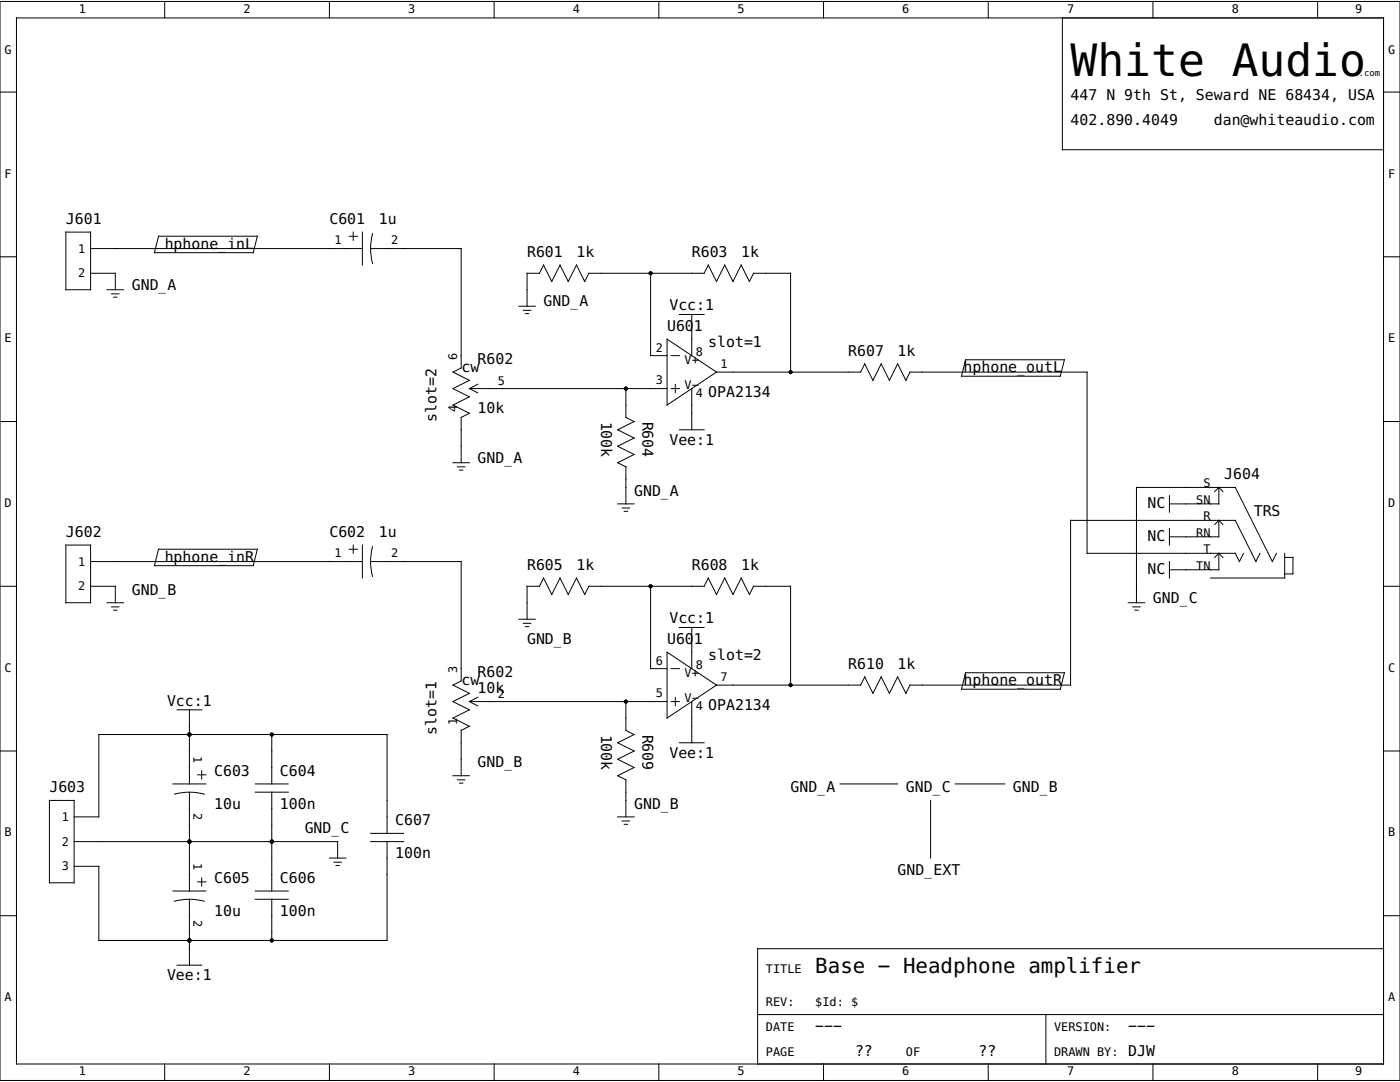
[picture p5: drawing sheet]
<svg xmlns="http://www.w3.org/2000/svg" width="279mm" height="216mm" viewBox="0 0 279 216" stroke-linecap="round" stroke-linejoin="round" font-family="sans-serif">
<g fill="none" stroke="#000" stroke-width=".2">
<path d="M0 .3h279.4v215.3h-279.4zM0 18.4h3.3M3.3 3.6h272.8v208.7h-272.8zM32.9 .3v3.3M65.7 .3v3.3M98.6 .3v3.3M131.5 .3v3.3M164.4 .3v3.3M197.2 .3v3.3M212 3.6v26.3h64.1M230.1 .3v3.3M263 .3v3.3"/>
<path d="M276.1 18.4h3.3M0 51.2h3.3M13.1 46.3h5v11.5h-5zM18.1 54.5h4.9v3.3M18.1 49.6h54.2M21.4 57.8h3.3M22.3 58.6h1.4M22.7 59.3h.6M31.6 47.1h19.8l-.9 3.3h-19.7zM69.7 47.1h1.6M70.5 46.3v1.7M72.3 46.3v6.6"/>
<path d="M74 49.6h18v23.8l-1.6 .9 3.3 1.6-3.3 1.6 3.3 1.7-3.3 1.6 3.3 1.7-1.7 .8v9M74.4 46.6a11.5 11.5 0 0 0 0 6M129.8 54.5v16.5h3.3M276.1 51.2h3.3M93.7 77.5h39.4M93.7 77.5l1.6 .9M95.4 76.7l-1.7 .8M103.5 61.1h3.3M104.4 61.9h1.5M104.9 62.6h.6M105.2 61.1v-6.6h2.5l.8-1.6 1.6 3.3 1.7-3.3 1.6 3.3 1.6-3.3 1.7 3.3 .8-1.7h23l.9-1.6 1.6 3.3 1.6-3.3 1.7 3.3 1.6-3.3 1.7 3.3 .8-1.7h7.4v19.8M124.9 77.5v5.8l1.7 .8-3.3 1.7 3.3 1.6-3.3 1.6 3.3 1.7-3.3 1.6 1.6 .9v7.3"/>
<path d="M133.1 67.7l9.9 6.6-9.9 6.5zM133.9 77.5h1.7M133.9 71h1.7M134.8 76.7v1.7M135.6 62.7h4.9M138.1 62.7v8.3M138.1 77.5v8.3M143 74.3h28.7l.9-1.7 1.6 3.3 1.7-3.3 1.6 3.3 1.6-3.3 1.7 3.3 .8-1.6h35.3v36.1h29.6l.9 1.7 .8-1.7M192.7 71.8h19.7l-.8 3.3h-19.7zM0 84.1h3.3M90.4 92.3h3.3M91.3 93.2h1.5"/>
<path d="M91.7 93.8h.7M135.6 85.8h4.9M233.4 98.9v3.3M243.2 97.3v3.2h-9.8M243.2 97.3l.9 .8M243.2 97.3l-.8 .8M276.1 84.1h3.3M0 117h3.3M13.1 108.8h5v11.5h-5zM18.1 117h4.9v3.3M18.1 112.1h54.2M31.6 109.6h19.8l-.9 3.3h-19.7z"/>
<path d="M69.7 109.6h1.6M70.5 108.8v1.6M72.3 108.8v6.5M74 112.1h18v23.8l-1.6 .8 3.3 1.6-3.3 1.7 3.3 1.6-3.3 1.7 3.3 1.6M74.4 109.1a11.5 11.5 0 0 0 0 5.9M123.3 100.5h3.3M124.2 101.4h1.4M124.6 102h.6M129.8 117v16.4h3.3M233.4 105.5v3.3M233.4 112.1v3.2M243.2 103.8v3.3h-9.8"/>
<path d="M243.2 110.4v3.3h-9.8M243.2 103.8l.9 .9M243.2 103.8l-.8 .9M243.2 110.4l.9 .8M243.2 110.4l-.8 .8M251.5 110.4l-.9 1.7-4.1-8.3h-32.8v32.9h-32.1l-.8 1.6-1.7-3.2-1.6 3.2-1.6-3.2-1.7 3.2-1.6-3.2-.9 1.6h-28.7M254.7 110.4l-.8 1.7-7.4-14.8h-19.7v23M256.4 110.4v4.9h-14.8M256.4 111.2h1.6v3.3h-1.6M276.1 117h3.3M21.4 120.3h3.3M22.3 121.1h1.4"/>
<path d="M22.7 121.7h.6M93.7 140h39.4M93.7 140l1.6 .8M95.4 139.1l-1.7 .9M103.5 123.6h3.3M104.4 124.4h1.5M104.9 125h.6M105.2 123.6v-6.6h2.5l.8-1.7 1.6 3.3 1.7-3.3 1.6 3.3 1.6-3.3 1.7 3.3 .8-1.6h23l.9-1.7 1.6 3.3 1.6-3.3 1.7 3.3 1.6-3.3 1.7 3.3 .8-1.6h7.4v19.7M124.9 140v5.7l1.7 .9-3.3 1.6 3.3 1.7-3.3 1.6 3.3 1.6-3.3 1.7 1.6 .8v7.4M133.1 130.1l9.9 6.6-9.9 6.6zM133.9 140h1.7M133.9 133.4h1.7"/>
<path d="M134.8 139.2v1.6M135.6 125.2h4.9M138.1 125.2v8.2M138.1 140v8.2M192.7 134.2h19.7l-.8 3.3h-19.7zM225.2 120.3h3.3M226.1 121.1h1.4M226.5 121.7h.6M0 149.9h3.3M9.9 159.7h4.9v16.5h-4.9zM34.5 156.4h6.6M34.8 158.5a11.5 11.5 0 0 1 6 0"/>
<path d="M35.3 141.6h5M37.8 141.6v14.8M37.8 158.1v19.7M39.4 154.6h1.7M40.3 153.8v1.6M50.9 156.4h6.6M50.9 158.1h6.6M54.2 146.6v9.8M54.2 158.1v19.7M90.4 154.8h3.3M91.3 155.6h1.5M91.7 156.3h.7"/>
<path d="M93.7 144.9l-1.7 .8v9.1M135.6 148.2h4.9M167.6 156.4h11.5M185.7 159.7v11.5M190.6 156.4h9.9M276.1 149.9h3.3M14.8 167.9h52.6v3.3M14.8 163h4.9v-16.4h57.5v19.7M34.5 177.8h6.6M34.8 179.8a11.5 11.5 0 0 1 6 0M37.8 179.4v13.2M39.4 176h1.7"/>
<path d="M40.3 175.2v1.6M50.9 177.8h6.6M50.9 179.4h6.6M54.2 179.4v8.3M65.7 171.2h3.3M66.6 172h1.5M67.1 172.7h.6M74 167.9h6.5M74 166.3h6.5M77.2 167.9v19.8h-57.5v-14.8h-4.9M123.3 163h3.3M124.2 163.8h1.4"/>
<path d="M124.6 164.5h.6M0 182.7h3.3M35.3 192.6h5M276.1 189.3h-124.9v23M276.1 182.7h3.3M32.9 212.3v3.3M65.7 212.3v3.3M98.6 212.3v3.3M131.5 212.3v3.3M151.2 202.4h124.9M164.4 212.3v3.3M197.2 212.3v3.3"/>
<path d="M208.7 202.4v9.9M230.1 212.3v3.3M263 212.3v3.3"/>
</g>
<g fill="#000">
<circle cx="129.8" cy="54.5" r=".41"/>
<circle cx="124.9" cy="77.5" r=".41"/>
<circle cx="157.8" cy="74.3" r=".41"/>
<circle cx="129.8" cy="117" r=".41"/>
<circle cx="124.9" cy="140" r=".41"/>
<circle cx="157.8" cy="136.7" r=".41"/>
<circle cx="37.8" cy="146.6" r=".41"/>
<circle cx="54.2" cy="146.6" r=".41"/>
<circle cx="37.8" cy="167.9" r=".41"/>
<circle cx="54.2" cy="167.9" r=".41"/>
<circle cx="37.8" cy="187.7" r=".41"/>
<circle cx="54.2" cy="187.7" r=".41"/>
</g>
<text font-size="8.9" x="213.7" y="15.1">White Audio</text>
<text font-size="4.2" x="162.7" y="194.2">Base − Headphone amplifier</text>
<g font-size="3">
<text x="213.7" y="20">447 N 9th St, Seward NE 68434, USA</text>
<text x="213.7" y="24.9">402.890.4049</text>
<text x="242.2" y="24.9">dan@whiteaudio.com</text>
<text x="13.1" y="44.7">J601</text>
<text x="65.7" y="44.7">C601</text>
<text x="75.6" y="44.7">1u</text>
<text x="32.9" y="49.6">hphone_inL</text>
<text x="105.2" y="51.2">R601</text>
<text x="115" y="51.2">1k</text>
<text x="138.1" y="51.2">R603</text>
<text x="147.9" y="51.2">1k</text>
<text x="26.3" y="57.8">GND_A</text>
<text x="108.5" y="61.1">GND_A</text>
<text x="133.6" y="61.9">Vcc:1</text>
<text x="133.1" y="66">U601</text>
<text x="141.3" y="69.3">slot=1</text>
<text x="169.3" y="71">R607</text>
<text x="179.1" y="71">1k</text>
<text x="92.1" y="74.3">cw</text>
<text x="95.3" y="72.6">R602</text>
<text x="192.3" y="74.3">hphone_outL</text>
<text x="95.3" y="82.5">10k</text>
<text x="141.3" y="79.2">OPA2134</text>
<text x="87.1" y="84.1" transform="rotate(-90 87.1 84.1)">slot=2</text>
<text x="120" y="84.1" transform="rotate(90 120 84.1)">100k</text>
<text x="128.2" y="84.1" transform="rotate(90 128.2 84.1)">R604</text>
<text x="133.6" y="88.7">Vee:1</text>
<text x="95.3" y="92.3">GND_A</text>
<text x="244.3" y="95.6">J604</text>
<text x="126.6" y="98.9">GND_A</text>
<text x="229" y="101.3">NC</text>
<text x="13.1" y="107.1">J602</text>
<text x="65.7" y="107.1">C602</text>
<text x="75.6" y="107.1">1u</text>
<text x="229" y="107.9">NC</text>
<text x="250.2" y="103">TRS</text>
<text x="32.9" y="112.1">hphone_inR</text>
<text x="105.2" y="113.7">R605</text>
<text x="115" y="113.7">1k</text>
<text x="138.1" y="113.7">R608</text>
<text x="147.9" y="113.7">1k</text>
<text x="26.3" y="118.6">GND_B</text>
<text x="229" y="114.5">NC</text>
<text x="133.6" y="124.4">Vcc:1</text>
<text x="230.1" y="120.3">GND_C</text>
<text x="105.2" y="128.5">GND_B</text>
<text x="133.1" y="128.5">U601</text>
<text x="141.3" y="131.8">slot=2</text>
<text x="92.1" y="136.7">cw</text>
<text x="95.3" y="135.1">R602</text>
<text x="169.3" y="133.4">R610</text>
<text x="179.1" y="133.4">1k</text>
<text x="192.3" y="136.7">hphone_outR</text>
<text x="33.3" y="140.8">Vcc:1</text>
<text x="95.3" y="138.3">10k</text>
<text x="141.3" y="141.6">OPA2134</text>
<text x="87.1" y="146.6" transform="rotate(-90 87.1 146.6)">slot=1</text>
<text x="120" y="146.6" transform="rotate(90 120 146.6)">100k</text>
<text x="128.2" y="146.6" transform="rotate(90 128.2 146.6)">R609</text>
<text x="42.7" y="154.8">C603</text>
<text x="55.9" y="154.8">C604</text>
<text x="95.3" y="153.1">GND_B</text>
<text x="133.6" y="151.2">Vee:1</text>
<text x="9.9" y="158.1">J603</text>
<text x="42.7" y="161.4">10u</text>
<text x="55.9" y="161.4">100n</text>
<text x="126.6" y="161.4">GND_B</text>
<text x="157.8" y="158.1">GND_A</text>
<text x="180.8" y="158.1">GND_C</text>
<text x="202.2" y="158.1">GND_B</text>
<text x="60.8" y="166.3">GND_C</text>
<text x="78.9" y="164.6">C607</text>
<text x="78.9" y="171.2">100n</text>
<text x="42.7" y="176.2">C605</text>
<text x="55.9" y="176.2">C606</text>
<text x="179.1" y="174.5">GND_EXT</text>
<text x="42.7" y="182.7">10u</text>
<text x="55.9" y="182.7">100n</text>
<text x="33.3" y="195.6">Vee:1</text>
<text x="162.7" y="205.7">−−−</text>
<text x="225.2" y="205.7">−−−</text>
<text x="170.6" y="210.7">??</text>
<text x="195.3" y="210.7">??</text>
<text x="225.2" y="210.7">DJW</text>
</g>
<g font-size="2.4">
<text x="15.7" y="2.6">1</text>
<text x="48.6" y="2.6">2</text>
<text x="81.5" y="2.6">3</text>
<text x="114.3" y="2.6">4</text>
<text x="147.2" y="2.6">5</text>
<text x="180.1" y="2.6">6</text>
<text x="212.9" y="2.6">7</text>
<text x="245.8" y="2.6">8</text>
<text x="270.5" y="2.6">9</text>
<text x=".9" y="10.8">G</text>
<text x="277" y="10.8">G</text>
<text x=".9" y="35.4">F</text>
<text x="277" y="35.4">F</text>
<text x="15.6" y="50.4">1</text>
<text x="66.8" y="48.8">1</text>
<text x="78.1" y="48.8">2</text>
<text x="15.6" y="55.4">2</text>
<text x=".9" y="68.3">E</text>
<text x="91.2" y="71.9" transform="rotate(-90 91.2 71.9)">6</text>
<text x="130.9" y="70.1">2</text>
<text x="138.9" y="71">8</text>
<text x="277" y="68.3">E</text>
<text x="99.4" y="76.8">5</text>
<text x="130.9" y="76.7">3</text>
<text x="136.6" y="72.7">V+</text>
<text x="136.6" y="77.5">V−</text>
<text x="143.8" y="73.4">1</text>
<text x="91.2" y="82.3" transform="rotate(-90 91.2 82.3)">4</text>
<text x="138.9" y="79.2">4</text>
<text x=".9" y="101.2">D</text>
<text x="238.7" y="100.5">SN</text>
<text x="240.2" y="97.3">S</text>
<text x="277" y="101.2">D</text>
<text x="238.7" y="107.1">RN</text>
<text x="240.2" y="103.8">R</text>
<text x="15.6" y="112.9">1</text>
<text x="66.8" y="111.2">1</text>
<text x="78.1" y="111.2">2</text>
<text x="238.7" y="113.7">TN</text>
<text x="240.2" y="110.4">T</text>
<text x="15.6" y="117.8">2</text>
<text x=".9" y="134">C</text>
<text x="91.2" y="134.3" transform="rotate(-90 91.2 134.3)">3</text>
<text x="130.9" y="132.6">6</text>
<text x="136.6" y="135.1">V+</text>
<text x="138.9" y="133.4">8</text>
<text x="143.8" y="135.9">7</text>
<text x="277" y="134">C</text>
<text x="99.4" y="139.3">2</text>
<text x="130.9" y="139.2">5</text>
<text x="136.6" y="140">V−</text>
<text x="138.9" y="141.6">4</text>
<text x="91.2" y="144.7" transform="rotate(-90 91.2 144.7)">1</text>
<text x="38.6" y="150.9" transform="rotate(90 38.6 150.9)">1</text>
<text x=".9" y="166.9">B</text>
<text x="12.3" y="163.8">1</text>
<text x="38.6" y="162.2" transform="rotate(90 38.6 162.2)">2</text>
<text x="277" y="166.9">B</text>
<text x="12.3" y="173.7">3</text>
<text x="12.3" y="168.8">2</text>
<text x="38.6" y="172.3" transform="rotate(90 38.6 172.3)">1</text>
<text x="38.6" y="183.5" transform="rotate(90 38.6 183.5)">2</text>
<text x="152.8" y="194.2">TITLE</text>
<text x=".9" y="199.8">A</text>
<text x="152.8" y="200.8">REV:</text>
<text x="162.7" y="200.8">$Id: $</text>
<text x="277" y="199.8">A</text>
<text x="152.8" y="205.7">DATE</text>
<text x="210.4" y="205.7">VERSION:</text>
<text x="15.7" y="214.6">1</text>
<text x="48.6" y="214.6">2</text>
<text x="81.5" y="214.6">3</text>
<text x="114.3" y="214.6">4</text>
<text x="147.2" y="214.6">5</text>
<text x="152.8" y="210.7">PAGE</text>
<text x="180.1" y="214.6">6</text>
<text x="180.8" y="210.7">OF</text>
<text x="210.4" y="210.7">DRAWN BY:</text>
<text x="212.9" y="214.6">7</text>
<text x="245.8" y="214.6">8</text>
<text x="270.5" y="214.6">9</text>
</g>
<text font-size="1.8" x="271.2" y="15.1">.com</text>
</svg>
